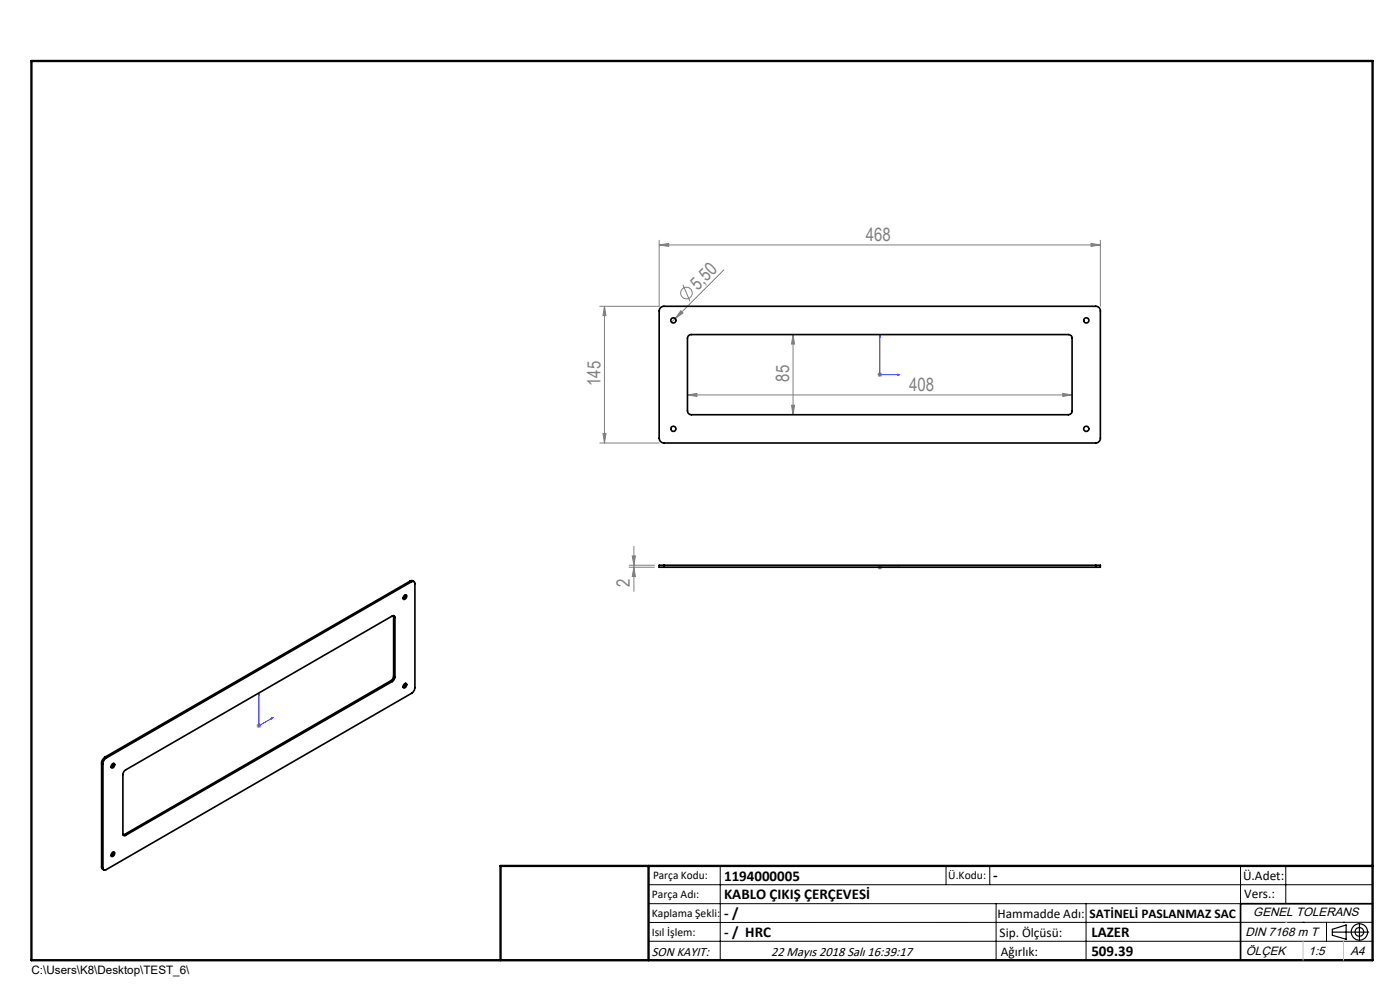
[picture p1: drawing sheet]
<svg xmlns="http://www.w3.org/2000/svg" width="297mm" height="210mm" viewBox="0 0 297 210" stroke-linecap="round" stroke-linejoin="round" font-family="sans-serif">
<g fill="none" stroke="#808080" stroke-width=".21">
<path d="M139.8 52l2.1-.4v.7zM139.8 51v14h-12.6M139.8 52h93.6M153.6 57.2l-11.1 11.2M231.5 51.6l1.9 .4-1.9 .3zM233.4 51v14M128.2 65v29M128.2 65l.4 1.9h-.7zM144.4 65.9l.5 .5-1.7 1.2zM144.9 60.4l1.5 3.5M168.2 71v17M168.2 71l.4 2h-.7z"/>
<path d="M186.2 79.5h.9M186.3 79.1l.7 .7M186.7 79v1M187 79.1l-.7 .7M127.2 94h12.6M127.9 92h.7l-.4 2zM145.8 83.8l2-.3v.6zM145.8 83.8h81.6M167.9 86h.7l-.4 2zM225.5 83.5l1.9 .3-1.9 .3zM133.5 119.9h5.4M134.1 117.9h.7l-.3 2z"/>
<path d="M134.5 115.9v9.5M186.3 120l.7 .7M186.7 119.8v1M187 120l-.7 .7M133.5 120.3h5.4M134.5 120.3l.3 2h-.7zM186.2 120.3h.9M54.4 153.9h1M54.6 153.6l.7 .7M54.9 153.4v1M55.3 153.6l-.7 .7"/>
<circle cx="145.6" cy="62.2" r="1.23"/>
</g>
<g fill="none" stroke="#000" stroke-width=".25">
<path d="M282.6 197.7h7.8M282.6 197.1l3-.9v3l-3-.8zM288.4 195.8v3.8M106.2 203.7h185"/>
<circle cx="288.4" cy="197.7" r="1.74"/>
<circle cx="288.4" cy="197.7" r=".93"/>
</g>
<path d="M186.7 71v8.5h4.2M186.7 71l.1 .4h-.3zM190.5 79.4l.4 .1-.4 .1zM186.5 120.3h.3zM186.7 120.3h.1M186.7 120.3h4.2M190.9 120.3h-.4h.4M54.9 147l.1 .3-.1 .1zM54.9 147v6.9l3-1.7M57.6 152.3l.3-.1-.3 .3z" fill="none" stroke="#00f" stroke-width=".21"/>
<g fill="none" stroke="#000" stroke-width=".21">
<path d="M137.6 187.7h153.6M137.6 191.7h153.6M137.6 199.7h153.6M152.8 183.7v20M200.7 183.7v4M210 183.7v4M211.3 191.7v12M230.4 191.7v12M263.2 183.7v20M272.8 183.7v8M276.4 195.6h.1M281.4 195.6v4.1"/>
<path d="M285 195.6h.1M291.2 195.6l-153.6 .1"/>
</g>
<path d="M291.2 191.7h-28v12" fill="none" stroke="#000" stroke-width=".35"/>
<path d="M6.7 12.9h284.5v190.8h-284.5zM137.6 183.7v20M291.2 183.7h-185v20" fill="none" stroke="#000" stroke-width=".5"/>
<path d="M276.4 199.7v4M285 199.7v4" fill="none" stroke="#c0c0c0" stroke-width=".21"/>
<path d="M272.8 195.6h.1" fill="none" stroke="#c0c0c0" stroke-width=".25"/>
<g fill="#00f">
<path d="M190.5 79.4l.4 .1-.4 .1zM186.7 71l.1 .4h-.3z"/>
<path d="M190.5 120.3h.4zM186.5 120.3h.3z"/>
<path d="M57.6 152.3l.3-.1-.3 .3zM54.9 147l.1 .3-.1 .1z"/>
</g>
<g fill="#808080">
<path d="M144.4 65.9l.5 .5-1.7 1.2z"/>
<path d="M139.8 52l2.1-.4v.7zM231.5 51.6l1.9 .4-1.9 .3z"/>
<path d="M145.8 83.8l2-.3v.6zM225.5 83.5l1.9 .3-1.9 .3z"/>
<path d="M128.2 65l.4 1.9h-.7zM127.9 92h.7l-.4 2zM168.2 71l.4 2h-.7zM167.9 86h.7l-.4 2zM134.1 117.9h.7l-.3 2zM134.5 120.3l.3 2h-.7z"/>
</g>
<g fill="none" stroke="#000" stroke-width=".35">
<path d="M140.1 65.3l.6-.3h91.7a.96 .96 0 0 1 1 1v26.9a1.02 1.02 0 0 1-1 1.1h-91.5a1.02 1.02 0 0 1-1.1-1.1v-26.9zM146.1 71.2l.4-.2h80.2a.73 .73 0 0 1 .7 .7v15.5a.78 .78 0 0 1-.7 .8h-80.1a.85 .85 0 0 1-.8-.8v-15.5zM140.9 119.9h-1.1v.4h1.1M140.9 119.9v.4M140.9 119.9h91.5M232.4 119.9h1v.4h-1M232.4 119.9v.4M83.4 130.6l.1 .2M83.5 130.8l.3 .2M83.5 130.8v12.6M83.8 131a.35 .35 0 0 0-.2-.4 .35 .35 0 0 0-.4 .1l-56.7 32.7-.4 .8v12.7a.35 .35 0 0 0 .1 .3 .35 .35 0 0 0 .4 0M83.8 131v12.6"/>
<path d="M85.7 126.4l.3-.2a.52 .52 0 0 1 .3 .6 .52 .52 0 0 1-.6 .4l-.2-.3zM86 126.2l-.3 .7-.2 .1M87 123.3l.4-.2 .4 .3M87 123.3l.3 .1M87 123.3l-64.7 37.3M87.3 123.4a.44 .44 0 0 1 .5 0 .44 .44 0 0 1 .2 .4v22.2l-.5 1-65 37.5a.42 .42 0 0 1-.5 0 .42 .42 0 0 1-.2-.4M87.3 123.4l-64.8 37.4M140.9 120.3h91.5M82.9 144.4l.3 .2M82.9 144.4l-56.5 32.7M83.2 144.6l-56.6 32.6M83.5 143.4l-.2 .7-.4 .3"/>
<path d="M83.5 143.4l.3 .2M83.8 143.6l-.2 .5-.4 .5M85.8 145.1l.3-.2a.55 .55 0 0 1 .1 .7 .55 .55 0 0 1-.7 .3v-.5zM86 144.9l-.2 .6-.3 .3M21.6 161.8l.2 .2M21.6 161.8v22.1M21.8 162v22.1M22.3 160.6a1.6 1.6 0 0 0-.7 1.2M22.3 160.6l.2 .2M22.5 160.8a1.6 1.6 0 0 0-.7 1.2M23.8 162.1l.3-.2a.57 .57 0 0 1 .1 .7 .57 .57 0 0 1-.6 .3v-.3zM24.1 162l-.2 .5-.3 .3"/>
<path d="M26.4 177.1h-.3M26.4 177.1l.2 .1M21.6 183.9l.1 .4 .3 .2M21.6 183.9l.2 .2M23.8 180.9l.3-.2a.52 .52 0 0 1 .2 .6 .52 .52 0 0 1-.5 .4l-.2-.3zM24.1 180.7l-.2 .5-.3 .3"/>
<circle cx="142.9" cy="68" r=".55"/>
<circle cx="230.5" cy="68" r=".56"/>
<circle cx="142.9" cy="91" r=".55"/>
<circle cx="230.5" cy="91" r=".55"/>
</g>
<g font-size="3.9" fill="#808080">
<text x="183.7" y="51.1">468</text>
<text x="148" y="61.6" transform="rotate(-45 148 61.6)">5,50</text>
<text x="127.4" y="81.9" transform="rotate(-90 127.4 81.9)">145</text>
<text x="167.4" y="81" transform="rotate(-90 167.4 81)">85</text>
<text x="192.9" y="82.9">408</text>
<text x="133.6" y="124.5" transform="rotate(-90 133.6 124.5)">2</text>
</g>
<g font-size="3.2">
<text x="153.6" y="186.8">1194000005</text>
<text x="153.6" y="190.8">KABLO ÇIKIŞ ÇERÇEVESİ</text>
<text x="210.7" y="186.6">-</text>
<text x="153.6" y="194.8">- /</text>
<text x="153.6" y="198.8">- / HRC</text>
<text x="231.5" y="198.7">LAZER</text>
<text x="231.5" y="202.8">509.39</text>
</g>
<g font-size="2.8">
<text x="263.7" y="186.7">Ü.Adet:</text>
<text x="263.9" y="190.5">Vers.:</text>
<text x="211.6" y="194.8">Hammadde Adı:</text>
<text x="231.2" y="194.8">SATİNELİ PASLANMAZ SAC</text>
<text x="138.3" y="202.8">SON KAYIT:</text>
<text x="163.6" y="202.8">22 Mayıs 2018 Salı 16:39:17</text>
<text x="212.1" y="198.7">Sip. Ölçüsü:</text>
<text x="212.3" y="202.7">Ağırlık:</text>
</g>
<g font-size="2.6">
<text x="265.9" y="194.4">GENEL TOLERANS</text>
<text x="264.2" y="198.5">DIN 7168 m T</text>
<text x="264.3" y="202.6">ÖLÇEK</text>
<text x="277.6" y="202.6">1:5</text>
<text x="286.5" y="202.6">A4</text>
</g>
<g font-size="2.5">
<text x="138.3" y="190.5">Parça Adı:</text>
<text x="138.5" y="186.5">Parça Kodu:</text>
<text x="201.2" y="186.5">Ü.Kodu:</text>
<text x="138.3" y="194.5">Kaplama Şekli:</text>
<text x="138.3" y="198.6">Isıl İşlem:</text>
<text x="6.7" y="206.7">C:\Users\K8\Desktop\TEST_6\</text>
</g>
</svg>
